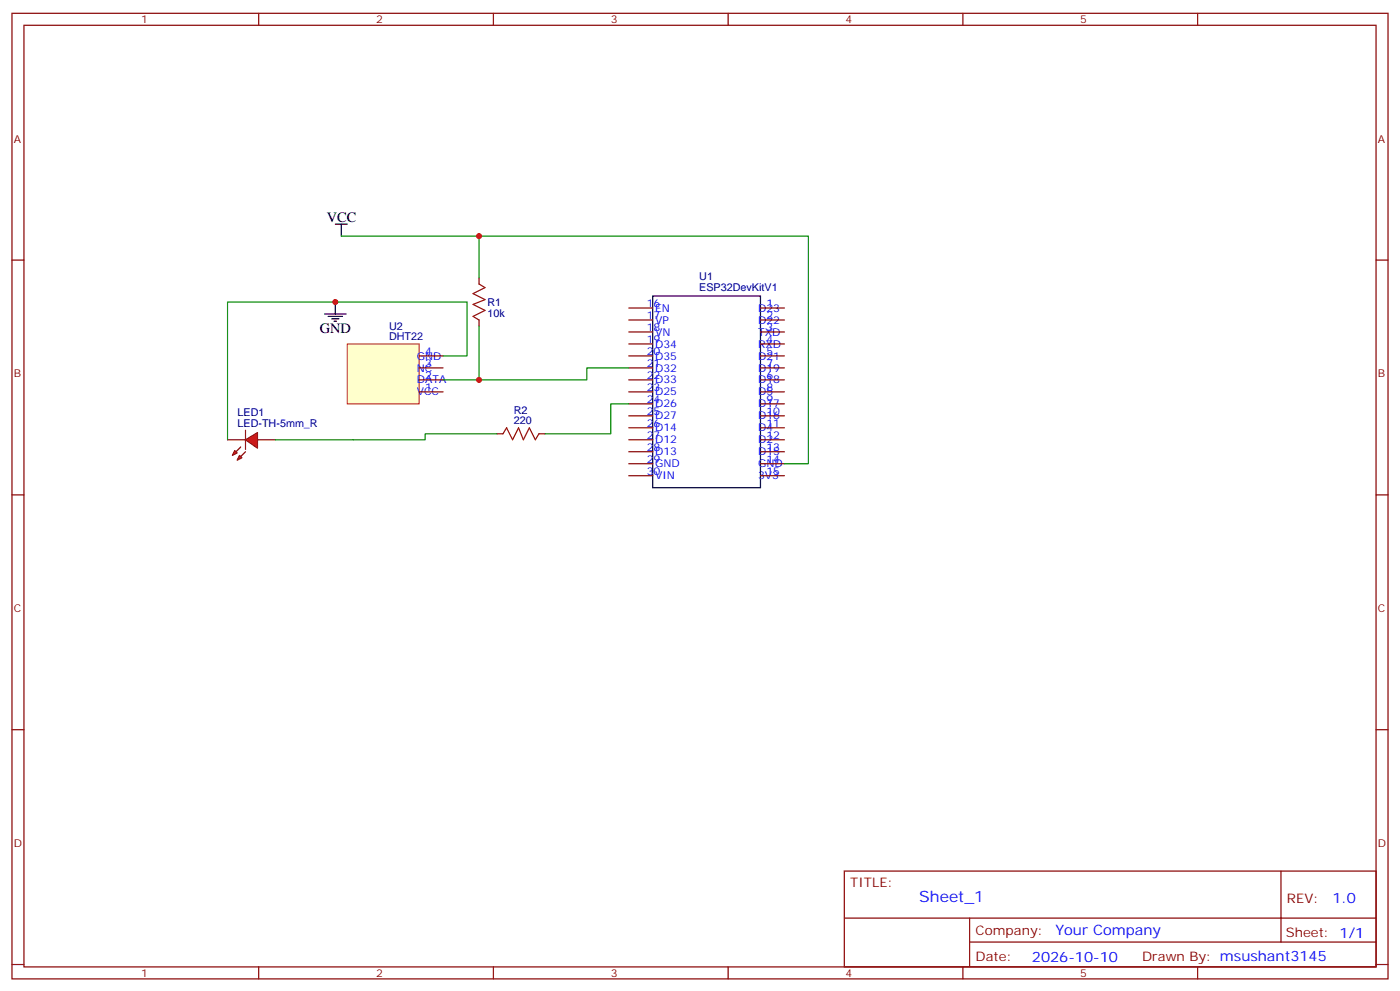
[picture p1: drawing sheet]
<svg xmlns="http://www.w3.org/2000/svg" width="412mm" height="292mm" viewBox="0 0 412 292" stroke-linecap="round" stroke-linejoin="round" font-family="sans-serif">
<g fill="none" stroke="#870000" stroke-width=".35">
<path d="M3.5 3.9h405.4v284.4h-405.4zM7.1 7.4h398.2v277.3h-398.2zM76.2 3.9v3.5M145.3 3.9v3.5M214.5 3.9v3.5M283.6 3.9v3.5M352.8 3.9v3.5M3.5 76.6h3.6M405.3 76.6h3.6M185.2 90.7h7.1M185.2 94.2h7.1M185.2 97.8h7.1"/>
<path d="M224 90.7h7.1M224 94.2h7.1M224 97.8h7.1M185.2 101.3h7.1M185.2 104.8h7.1M185.2 111.9h7.1M185.2 108.3h7.1M185.2 115.4h7.1M185.2 118.9h7.1M224 101.3h7.1M224 104.8h7.1M224 111.9h7.1"/>
<path d="M224 108.3h7.1M224 115.4h7.1M224 118.9h7.1M185.2 122.4h7.1M185.2 126h7.1M185.2 129.5h7.1M185.2 133h7.1M185.2 136.6h7.1M224 122.4h7.1M224 126h7.1M224 129.5h7.1M224 133h7.1"/>
<path d="M224 136.6h7.1M3.5 145.7h3.6M185.2 140.1h7.1M224 140.1h7.1M405.3 145.7h3.6M3.5 214.9h3.6M405.3 214.9h3.6M248.7 256.5h156.6v28.2h-156.6zM377.3 256.5v20.9M248.7 270.4h156.5M285.6 277.4h119.6M285.6 270.4v14.1"/>
<path d="M3.5 284h3.6M76.2 284.7v3.6M145.3 284.7v3.6M214.5 284.7v3.6M283.6 284.7v3.6M352.8 284.7v3.6M405.3 284h3.6"/>
</g>
<path d="M192.3 87.2h31.7v56.4h-31.7z" fill="none" stroke="#000" stroke-width=".35"/>
<path d="M102.3 101.3h21.2v17.6h-21.2z" fill="#ffc" stroke="#f60" stroke-width=".35"/>
<path d="M141.1 81.9v1.7M141.1 94.2v1.8M123.5 115.4h7M123.5 111.9h7M123.5 108.3h7M123.5 104.8h7M146.4 127.7h1.8M158.7 127.7h1.8" fill="none" stroke="#870000" stroke-width=".35"/>
<path d="M141.1 69.5v12.4M141.1 96v15.9M185.2 108.3h-12.3v3.6h-42.4M185.2 118.9h-5.3v8.8h-19.4M146.4 127.7h-21.2v1.8h-21.1" fill="none" stroke="#008700" stroke-width=".35"/>
<path d="M141.1 83.6l1.8 1.1-3.6 1.8 3.6 1.7-3.6 1.4 3.6 1.8-3.6 1.8 1.8 1M148.2 127.7l1-1.7 1.8 3.5 1.8-3.5 1.4 3.5 1.7-3.5 1.8 3.5 1-1.8" fill="none" stroke="#a10000" stroke-width=".35"/>
<g fill="#f00" stroke="#870000" stroke-width=".35">
<path d="M72.3 129.5l3.5-2.1v4.6z"/>
<path d="M72.3 126.7v5.6z"/>
</g>
<g fill="#870000" stroke="#870000" stroke-width=".35">
<path d="M72.3 133l-1.4 1.4z"/>
<path d="M70.9 131.6l-1.4 1.4z"/>
</g>
<g fill="#f00" stroke="#870000" stroke-width=".35">
<path d="M70.6 134.1l.7 .7-1.5 .7z"/>
<path d="M69.1 132.7l.7 .7-1.4 .7z"/>
</g>
<path d="M67 129.5h5.3M75.8 129.5h5.3" fill="none" stroke="#870000" stroke-width=".35"/>
<path d="M100.5 69.5h137.6v67.1h-7M130.5 104.8h7.1v-15.9h-70.6v40.6M81.1 129.5h23" fill="none" stroke="#008700" stroke-width=".35"/>
<path d="M98.8 66h3.5M100.5 66v3.5M95.6 92.5h6.4M96.7 93.2h4.2M97.7 93.9h2.1M98.4 94.6h.7M98.8 88.9v3.6" fill="none" stroke="#000" stroke-width=".35"/>
<g fill="#c00">
<circle cx="141.1" cy="111.9" r=".88"/>
<circle cx="141.1" cy="69.5" r=".88"/>
<circle cx="98.8" cy="88.9" r=".88"/>
</g>
<text font-size="4.6" fill="#00f" x="270.8" y="265.5">Sheet_1</text>
<g font-size="4.2">
<text x="96.3" y="65.3">VCC</text>
<text x="94.2" y="98.1">GND</text>
</g>
<g font-size="4.2" fill="#00f">
<text x="392.5" y="265.8">1.0</text>
<text x="310.9" y="275.3">Your Company</text>
<text x="304" y="283.1">2026-10-10</text>
</g>
<g font-size="3.9" fill="#800">
<text x="250.5" y="261.1">TITLE:</text>
<text x="379.1" y="265.8">REV:</text>
<text x="287.4" y="275.3">Company:</text>
<text x="378.7" y="275.9">Sheet: 1/1</text>
<text x="287.4" y="283">Date:</text>
<text x="336.4" y="283.1">Drawn By: msushant3145</text>
</g>
<g font-size="3.2" fill="#800">
<text x="41.6" y="6.9">1</text>
<text x="110.8" y="6.9">2</text>
<text x="179.9" y="6.9">3</text>
<text x="249.1" y="6.9">4</text>
<text x="318.2" y="6.9">5</text>
<text x="4.1" y="42">A</text>
<text x="405.9" y="42">A</text>
<text x="4.1" y="111.2">B</text>
<text x="405.9" y="111.2">B</text>
<text x="4.1" y="180.3">C</text>
<text x="405.9" y="180.3">C</text>
<text x="4.1" y="249.4">D</text>
<text x="405.9" y="249.4">D</text>
<text x="41.6" y="287.7">1</text>
<text x="110.8" y="287.7">2</text>
<text x="179.9" y="287.7">3</text>
<text x="249.1" y="287.7">4</text>
<text x="318.2" y="287.7">5</text>
</g>
<g font-size="3.2" fill="#000080">
<text x="206" y="82.6">U1</text>
<text x="206" y="85.8">ESP32DevKitV1</text>
<text x="143.6" y="93.2">10k</text>
<text x="143.6" y="90.2">R1</text>
<text x="114.6" y="100.2">DHT22</text>
<text x="114.6" y="97.2">U2</text>
<text x="70" y="125.6">LED-TH-5mm_R</text>
<text x="70" y="122.6">LED1</text>
<text x="151.4" y="124.9">220</text>
<text x="151.4" y="121.8">R2</text>
</g>
<g font-size="3.2" fill="#00f">
<text x="190.5" y="90.3">16</text>
<text x="190.5" y="93.9">17</text>
<text x="193" y="91.8">EN</text>
<text x="193" y="95.3">VP</text>
<text x="223.3" y="91.8">D23</text>
<text x="223.3" y="95.3">D22</text>
<text x="225.8" y="90.3">1</text>
<text x="225.8" y="93.9">2</text>
<text x="190.5" y="97.4">18</text>
<text x="190.5" y="100.9">19</text>
<text x="193" y="98.8">VN</text>
<text x="223.3" y="98.8">TXD</text>
<text x="225.8" y="97.4">3</text>
<text x="225.8" y="100.9">4</text>
<text x="122.8" y="105.9">GND</text>
<text x="125.2" y="108">3</text>
<text x="125.2" y="104.5">4</text>
<text x="190.5" y="104.5">20</text>
<text x="190.5" y="108">21</text>
<text x="193" y="102.3">D34</text>
<text x="193" y="105.9">D35</text>
<text x="223.3" y="102.3">RXD</text>
<text x="223.3" y="105.9">D21</text>
<text x="225.8" y="104.5">5</text>
<text x="225.8" y="108">7</text>
<text x="122.8" y="112.9">DATA</text>
<text x="122.8" y="109.4">NC</text>
<text x="125.2" y="111.5">2</text>
<text x="190.5" y="111.5">22</text>
<text x="193" y="109.4">D32</text>
<text x="193" y="112.9">D33</text>
<text x="223.3" y="112.9">D18</text>
<text x="223.3" y="109.4">D19</text>
<text x="225.8" y="111.5">6</text>
<text x="122.8" y="116.5">VCC</text>
<text x="125.2" y="115">1</text>
<text x="190.5" y="115">23</text>
<text x="190.5" y="118.6">24</text>
<text x="193" y="116.5">D25</text>
<text x="193" y="120">D26</text>
<text x="223.3" y="116.5">D5</text>
<text x="223.3" y="120">D17</text>
<text x="225.8" y="115">8</text>
<text x="225.8" y="118.6">9</text>
<text x="190.5" y="122.1">25</text>
<text x="190.5" y="125.6">26</text>
<text x="193" y="123.5">D27</text>
<text x="223.3" y="123.5">D16</text>
<text x="225.8" y="122.1">10</text>
<text x="225.8" y="125.6">11</text>
<text x="190.5" y="129.2">27</text>
<text x="193" y="127">D14</text>
<text x="193" y="130.6">D12</text>
<text x="223.3" y="127">D4</text>
<text x="223.3" y="130.6">D2</text>
<text x="225.8" y="129.2">12</text>
<text x="190.5" y="132.7">28</text>
<text x="190.5" y="136.2">29</text>
<text x="193" y="134.1">D13</text>
<text x="193" y="137.6">GND</text>
<text x="223.3" y="134.1">D15</text>
<text x="223.3" y="137.6">GND</text>
<text x="225.8" y="132.7">13</text>
<text x="225.8" y="136.2">14</text>
<text x="190.5" y="139.7">30</text>
<text x="193" y="141.1">VIN</text>
<text x="223.3" y="141.1">3V3</text>
<text x="225.8" y="139.7">15</text>
</g>
</svg>
